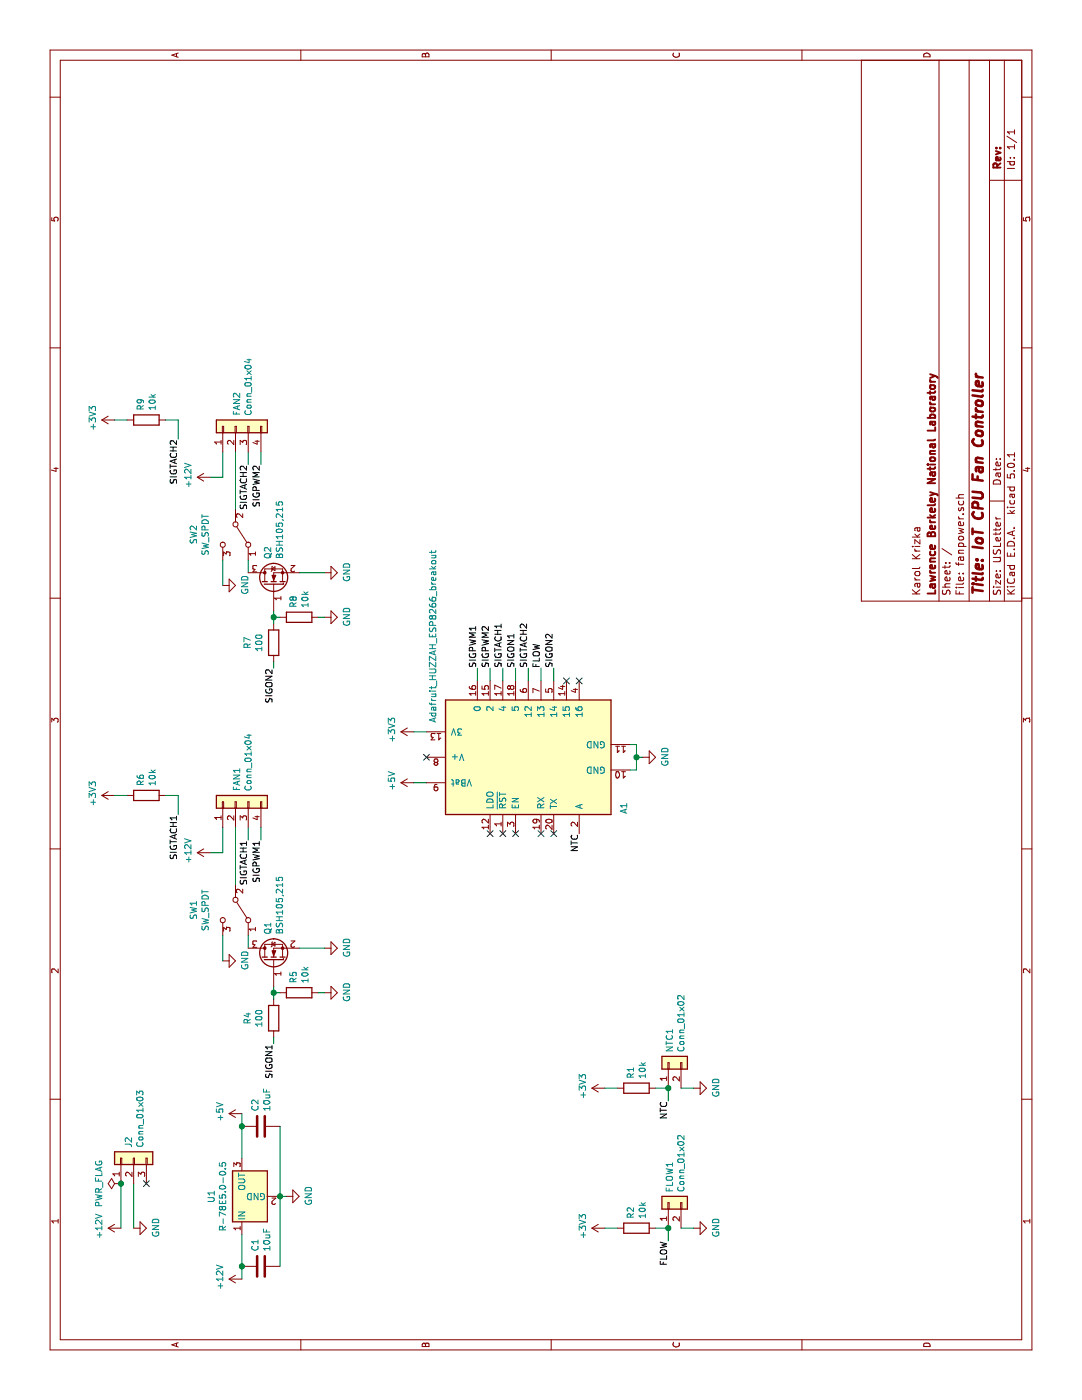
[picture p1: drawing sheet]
EESchema Schematic File Version 4
LIBS:fanpower-cache
EELAYER 26 0
EELAYER END
$Descr USLetter 11000 8500
encoding utf-8
Sheet 1 1
Title "IoT CPU Fan Controller"
Date ""
Rev ""
Comp "Lawrence Berkeley National Laboratory"
Comment1 "Karol Krizka"
Comment2 ""
Comment3 ""
Comment4 ""
$EndDescr
Wire Wire Line
	4500 1950 4400 1950
Wire Wire Line
	4300 1750 4300 1650
Wire Wire Line
	4300 1750 4500 1750
Text Label 4400 1950 2    50   ~ 0
SIGTACH1
$Comp
L power:GND #PWR014
U 1 1
P 3550 2550
F 0 "#PWR014" H 3550 2300 50  0001 C CNN
F 1 "GND" H 3555 2377 50  0000 C CNN
F 2 "" H 3550 2550 50  0001 C CNN
F 3 "" H 3550 2550 50  0001 C CNN
	1    3550 2550
	1    0    0    -1  
$EndComp
$Comp
L power:+12V #PWR015
U 1 1
P 4300 1650
F 0 "#PWR015" H 4300 1500 50  0001 C CNN
F 1 "+12V" H 4315 1823 50  0000 C CNN
F 2 "" H 4300 1650 50  0001 C CNN
F 3 "" H 4300 1650 50  0001 C CNN
	1    4300 1650
	1    0    0    -1  
$EndComp
$Comp
L MCU_Module:Adafruit_HUZZAH_ESP8266_breakout A1
U 1 1
P 5050 4150
F 0 "A1" H 4650 3400 50  0000 C CNN
F 1 "Adafruit_HUZZAH_ESP8266_breakout" H 6000 4900 50  0000 C CNN
F 2 "Module:Adafruit_HUZZAH_ESP8266_breakout" H 5250 4750 50  0001 C CNN
F 3 "https://www.adafruit.com/product/2471" H 5350 4850 50  0001 C CNN
	1    5050 4150
	1    0    0    -1  
$EndComp
NoConn ~ 4450 3850
NoConn ~ 4450 3950
NoConn ~ 4450 4050
NoConn ~ 4450 4250
NoConn ~ 4450 4350
Wire Wire Line
	4950 4950 4950 5000
Wire Wire Line
	4950 5000 5050 5000
Wire Wire Line
	5150 5000 5150 4950
Wire Wire Line
	5050 5000 5050 5050
Connection ~ 5050 5000
Wire Wire Line
	5050 5000 5150 5000
$Comp
L power:GND #PWR018
U 1 1
P 5050 5050
F 0 "#PWR018" H 5050 4800 50  0001 C CNN
F 1 "GND" H 5055 4877 50  0000 C CNN
F 2 "" H 5050 5050 50  0001 C CNN
F 3 "" H 5050 5050 50  0001 C CNN
	1    5050 5050
	1    0    0    -1  
$EndComp
$Comp
L power:+3V3 #PWR019
U 1 1
P 5250 3250
F 0 "#PWR019" H 5250 3100 50  0001 C CNN
F 1 "+3V3" H 5265 3423 50  0000 C CNN
F 2 "" H 5250 3250 50  0001 C CNN
F 3 "" H 5250 3250 50  0001 C CNN
	1    5250 3250
	1    0    0    -1  
$EndComp
Wire Wire Line
	5250 3350 5250 3250
NoConn ~ 5050 3350
$Comp
L power:+5V #PWR017
U 1 1
P 4850 3250
F 0 "#PWR017" H 4850 3100 50  0001 C CNN
F 1 "+5V" H 4865 3423 50  0000 C CNN
F 2 "" H 4850 3250 50  0001 C CNN
F 3 "" H 4850 3250 50  0001 C CNN
	1    4850 3250
	1    0    0    -1  
$EndComp
Wire Wire Line
	4850 3350 4850 3250
$Comp
L Device:R R6
U 1 1
P 4750 1150
F 0 "R6" H 4820 1196 50  0000 L CNN
F 1 "10k" H 4820 1105 50  0000 L CNN
F 2 "Resistor_SMD:R_0805_2012Metric" V 4680 1150 50  0001 C CNN
F 3 "~" H 4750 1150 50  0001 C CNN
	1    4750 1150
	1    0    0    -1  
$EndComp
$Comp
L power:+3V3 #PWR016
U 1 1
P 4750 900
F 0 "#PWR016" H 4750 750 50  0001 C CNN
F 1 "+3V3" H 4765 1073 50  0000 C CNN
F 2 "" H 4750 900 50  0001 C CNN
F 3 "" H 4750 900 50  0001 C CNN
	1    4750 900 
	1    0    0    -1  
$EndComp
Wire Wire Line
	4750 1300 4750 1400
Wire Wire Line
	4750 1400 4600 1400
Wire Wire Line
	4750 1000 4750 900 
Text Label 4600 1400 2    50   ~ 0
SIGTACH1
Wire Wire Line
	5650 3950 5750 3950
Wire Wire Line
	5650 4050 5750 4050
Wire Wire Line
	5650 4150 5750 4150
Wire Wire Line
	5650 4250 5750 4250
NoConn ~ 5650 4550
Text Label 5750 3950 0    50   ~ 0
SIGTACH1
Text Label 5750 4150 0    50   ~ 0
SIGTACH2
Text Label 5750 4050 0    50   ~ 0
SIGON1
Text Label 5750 4350 0    50   ~ 0
SIGON2
Wire Wire Line
	5650 3750 5750 3750
Wire Wire Line
	5750 3850 5650 3850
Wire Wire Line
	5650 4350 5750 4350
Text Label 5750 3750 0    50   ~ 0
SIGPWM1
Text Label 5750 3850 0    50   ~ 0
SIGPWM2
$Comp
L Connector_Generic:Conn_01x04 FAN1
U 1 1
P 4700 1850
F 0 "FAN1" H 4780 1842 50  0000 L CNN
F 1 "Conn_01x04" H 4780 1751 50  0000 L CNN
F 2 "Connector:FanPinHeader_1x04_P2.54mm_Vertical" H 4700 1850 50  0001 C CNN
F 3 "~" H 4700 1850 50  0001 C CNN
	1    4700 1850
	1    0    0    -1  
$EndComp
Wire Wire Line
	4500 2050 4400 2050
Text Label 4400 2050 2    50   ~ 0
SIGPWM1
$Comp
L Device:R R1
U 1 1
P 2450 5000
F 0 "R1" H 2520 5046 50  0000 L CNN
F 1 "10k" H 2520 4955 50  0000 L CNN
F 2 "Resistor_SMD:R_0805_2012Metric" V 2380 5000 50  0001 C CNN
F 3 "~" H 2450 5000 50  0001 C CNN
	1    2450 5000
	1    0    0    -1  
$EndComp
$Comp
L Connector_Generic:Conn_01x02 NTC1
U 1 1
P 2650 5250
F 0 "NTC1" H 2730 5242 50  0000 L CNN
F 1 "Conn_01x02" H 2730 5151 50  0000 L CNN
F 2 "Connector_PinHeader_2.54mm:PinHeader_1x02_P2.54mm_Vertical" H 2650 5250 50  0001 C CNN
F 3 "~" H 2650 5250 50  0001 C CNN
	1    2650 5250
	1    0    0    -1  
$EndComp
Wire Wire Line
	2450 5250 2450 5150
$Comp
L power:+3V3 #PWR08
U 1 1
P 2450 4750
F 0 "#PWR08" H 2450 4600 50  0001 C CNN
F 1 "+3V3" H 2465 4923 50  0000 C CNN
F 2 "" H 2450 4750 50  0001 C CNN
F 3 "" H 2450 4750 50  0001 C CNN
	1    2450 4750
	1    0    0    -1  
$EndComp
Wire Wire Line
	2450 4850 2450 4750
$Comp
L power:GND #PWR09
U 1 1
P 2450 5450
F 0 "#PWR09" H 2450 5200 50  0001 C CNN
F 1 "GND" H 2455 5277 50  0000 C CNN
F 2 "" H 2450 5450 50  0001 C CNN
F 3 "" H 2450 5450 50  0001 C CNN
	1    2450 5450
	1    0    0    -1  
$EndComp
Wire Wire Line
	2450 5450 2450 5350
Wire Wire Line
	2450 5250 2350 5250
Connection ~ 2450 5250
Text Label 2350 5250 2    50   ~ 0
NTC
Text Label 4450 4550 2    50   ~ 0
NTC
Wire Wire Line
	3550 2550 3550 2350
Wire Wire Line
	3250 2150 3200 2150
Text Label 2800 2150 2    50   ~ 0
SIGON1
$Comp
L Switch:SW_SPDT SW1
U 1 1
P 3850 1850
F 0 "SW1" H 3850 1525 50  0000 C CNN
F 1 "SW_SPDT" H 3850 1616 50  0000 C CNN
F 2 "Button_Switch_THT:SW_CuK_OS102011MA1QN1_SPDT_Angled" H 3850 1850 50  0001 C CNN
F 3 "" H 3850 1850 50  0001 C CNN
	1    3850 1850
	-1   0    0    1   
$EndComp
Wire Wire Line
	4050 1850 4500 1850
Wire Wire Line
	3650 1950 3550 1950
$Comp
L power:GND #PWR013
U 1 1
P 3450 1750
F 0 "#PWR013" H 3450 1500 50  0001 C CNN
F 1 "GND" H 3455 1577 50  0000 C CNN
F 2 "" H 3450 1750 50  0001 C CNN
F 3 "" H 3450 1750 50  0001 C CNN
	1    3450 1750
	1    0    0    -1  
$EndComp
Wire Wire Line
	3650 1750 3450 1750
$Comp
L power:+12V #PWR04
U 1 1
P 1350 950
F 0 "#PWR04" H 1350 800 50  0001 C CNN
F 1 "+12V" H 1365 1123 50  0000 C CNN
F 2 "" H 1350 950 50  0001 C CNN
F 3 "" H 1350 950 50  0001 C CNN
	1    1350 950 
	1    0    0    -1  
$EndComp
$Comp
L power:PWR_FLAG #FLG01
U 1 1
P 1700 950
F 0 "#FLG01" H 1700 1025 50  0001 C CNN
F 1 "PWR_FLAG" H 1700 1124 50  0000 C CNN
F 2 "" H 1700 950 50  0001 C CNN
F 3 "~" H 1700 950 50  0001 C CNN
	1    1700 950 
	1    0    0    -1  
$EndComp
Wire Wire Line
	1350 1050 1700 1050
$Comp
L power:GND #PWR05
U 1 1
P 1350 1050
F 0 "#PWR05" H 1350 800 50  0001 C CNN
F 1 "GND" H 1355 877 50  0000 C CNN
F 2 "" H 1350 1050 50  0001 C CNN
F 3 "" H 1350 1050 50  0001 C CNN
	1    1350 1050
	1    0    0    -1  
$EndComp
Wire Wire Line
	1350 950  1700 950 
$Comp
L Regulator_Switching:R-78E5.0-0.5 U1
U 1 1
P 1600 1900
F 0 "U1" H 1600 2142 50  0000 C CNN
F 1 "R-78E5.0-0.5" H 1600 2051 50  0000 C CNN
F 2 "Converter_DCDC:Converter_DCDC_RECOM_R-78E-0.5_THT" H 1650 1650 50  0001 L CIN
F 3 "https://www.recom-power.com/pdf/Innoline/R-78Exx-0.5.pdf" H 1600 1900 50  0001 C CNN
	1    1600 1900
	1    0    0    -1  
$EndComp
$Comp
L power:GND #PWR06
U 1 1
P 1600 2250
F 0 "#PWR06" H 1600 2000 50  0001 C CNN
F 1 "GND" H 1605 2077 50  0000 C CNN
F 2 "" H 1600 2250 50  0001 C CNN
F 3 "" H 1600 2250 50  0001 C CNN
	1    1600 2250
	1    0    0    -1  
$EndComp
Wire Wire Line
	1600 2250 1600 2200
$Comp
L Device:C C1
U 1 1
P 1050 2050
F 0 "C1" H 1165 2096 50  0000 L CNN
F 1 "10uF" H 1165 2005 50  0000 L CNN
F 2 "Capacitor_SMD:C_0805_2012Metric" H 1088 1900 50  0001 C CNN
F 3 "~" H 1050 2050 50  0001 C CNN
	1    1050 2050
	1    0    0    -1  
$EndComp
$Comp
L Device:C C2
U 1 1
P 2150 2050
F 0 "C2" H 2265 2096 50  0000 L CNN
F 1 "10uF" H 2265 2005 50  0000 L CNN
F 2 "Capacitor_SMD:C_0805_2012Metric" H 2188 1900 50  0001 C CNN
F 3 "~" H 2150 2050 50  0001 C CNN
	1    2150 2050
	1    0    0    -1  
$EndComp
Connection ~ 1050 1900
Wire Wire Line
	1050 1900 950  1900
$Comp
L power:+12V #PWR03
U 1 1
P 950 1900
F 0 "#PWR03" H 950 1750 50  0001 C CNN
F 1 "+12V" H 965 2073 50  0000 C CNN
F 2 "" H 950 1900 50  0001 C CNN
F 3 "" H 950 1900 50  0001 C CNN
	1    950  1900
	1    0    0    -1  
$EndComp
Connection ~ 1600 2200
$Comp
L power:+5V #PWR07
U 1 1
P 2250 1900
F 0 "#PWR07" H 2250 1750 50  0001 C CNN
F 1 "+5V" H 2265 2073 50  0000 C CNN
F 2 "" H 2250 1900 50  0001 C CNN
F 3 "" H 2250 1900 50  0001 C CNN
	1    2250 1900
	1    0    0    -1  
$EndComp
Wire Wire Line
	2250 1900 2150 1900
Connection ~ 2150 1900
Wire Wire Line
	1050 1900 1300 1900
Wire Wire Line
	1050 2200 1600 2200
Wire Wire Line
	1900 1900 2150 1900
Wire Wire Line
	1600 2200 2150 2200
$Comp
L Connector_Generic:Conn_01x03 J2
U 1 1
P 1900 1050
F 0 "J2" H 1980 1092 50  0000 L CNN
F 1 "Conn_01x03" H 1980 1001 50  0000 L CNN
F 2 "Connector_BarrelJack:BarrelJack_Horizontal" H 1900 1050 50  0001 C CNN
F 3 "~" H 1900 1050 50  0001 C CNN
	1    1900 1050
	1    0    0    -1  
$EndComp
Connection ~ 1700 950 
NoConn ~ 1700 1150
$Comp
L Device:R R5
U 1 1
P 3200 2350
F 0 "R5" H 3270 2396 50  0000 L CNN
F 1 "10k" H 3270 2305 50  0000 L CNN
F 2 "Resistor_SMD:R_0805_2012Metric" V 3130 2350 50  0001 C CNN
F 3 "~" H 3200 2350 50  0001 C CNN
	1    3200 2350
	1    0    0    -1  
$EndComp
$Comp
L Device:R R4
U 1 1
P 3000 2150
F 0 "R4" V 2793 2150 50  0000 C CNN
F 1 "100" V 2884 2150 50  0000 C CNN
F 2 "Resistor_SMD:R_0805_2012Metric" V 2930 2150 50  0001 C CNN
F 3 "~" H 3000 2150 50  0001 C CNN
	1    3000 2150
	0    1    1    0   
$EndComp
Wire Wire Line
	3200 2200 3200 2150
Wire Wire Line
	3150 2150 3200 2150
Connection ~ 3200 2150
Wire Wire Line
	2800 2150 2850 2150
$Comp
L power:GND #PWR012
U 1 1
P 3200 2550
F 0 "#PWR012" H 3200 2300 50  0001 C CNN
F 1 "GND" H 3205 2377 50  0000 C CNN
F 2 "" H 3200 2550 50  0001 C CNN
F 3 "" H 3200 2550 50  0001 C CNN
	1    3200 2550
	1    0    0    -1  
$EndComp
Wire Wire Line
	3200 2500 3200 2550
Wire Wire Line
	7450 1950 7350 1950
Wire Wire Line
	7250 1750 7250 1650
Wire Wire Line
	7250 1750 7450 1750
Text Label 7350 1950 2    50   ~ 0
SIGTACH2
$Comp
L power:GND #PWR022
U 1 1
P 6500 2550
F 0 "#PWR022" H 6500 2300 50  0001 C CNN
F 1 "GND" H 6505 2377 50  0000 C CNN
F 2 "" H 6500 2550 50  0001 C CNN
F 3 "" H 6500 2550 50  0001 C CNN
	1    6500 2550
	1    0    0    -1  
$EndComp
$Comp
L power:+12V #PWR023
U 1 1
P 7250 1650
F 0 "#PWR023" H 7250 1500 50  0001 C CNN
F 1 "+12V" H 7265 1823 50  0000 C CNN
F 2 "" H 7250 1650 50  0001 C CNN
F 3 "" H 7250 1650 50  0001 C CNN
	1    7250 1650
	1    0    0    -1  
$EndComp
$Comp
L Device:R R9
U 1 1
P 7700 1150
F 0 "R9" H 7770 1196 50  0000 L CNN
F 1 "10k" H 7770 1105 50  0000 L CNN
F 2 "Resistor_SMD:R_0805_2012Metric" V 7630 1150 50  0001 C CNN
F 3 "~" H 7700 1150 50  0001 C CNN
	1    7700 1150
	1    0    0    -1  
$EndComp
$Comp
L power:+3V3 #PWR024
U 1 1
P 7700 900
F 0 "#PWR024" H 7700 750 50  0001 C CNN
F 1 "+3V3" H 7715 1073 50  0000 C CNN
F 2 "" H 7700 900 50  0001 C CNN
F 3 "" H 7700 900 50  0001 C CNN
	1    7700 900 
	1    0    0    -1  
$EndComp
Wire Wire Line
	7700 1300 7700 1400
Wire Wire Line
	7700 1400 7550 1400
Wire Wire Line
	7700 1000 7700 900 
Text Label 7550 1400 2    50   ~ 0
SIGTACH2
$Comp
L Connector_Generic:Conn_01x04 FAN2
U 1 1
P 7650 1850
F 0 "FAN2" H 7730 1842 50  0000 L CNN
F 1 "Conn_01x04" H 7730 1751 50  0000 L CNN
F 2 "Connector:FanPinHeader_1x04_P2.54mm_Vertical" H 7650 1850 50  0001 C CNN
F 3 "~" H 7650 1850 50  0001 C CNN
	1    7650 1850
	1    0    0    -1  
$EndComp
Wire Wire Line
	7450 2050 7350 2050
Text Label 7350 2050 2    50   ~ 0
SIGPWM2
Wire Wire Line
	6500 2550 6500 2350
Wire Wire Line
	6200 2150 6150 2150
Text Label 5750 2150 2    50   ~ 0
SIGON2
$Comp
L Switch:SW_SPDT SW2
U 1 1
P 6800 1850
F 0 "SW2" H 6800 1525 50  0000 C CNN
F 1 "SW_SPDT" H 6800 1616 50  0000 C CNN
F 2 "Button_Switch_THT:SW_CuK_OS102011MA1QN1_SPDT_Angled" H 6800 1850 50  0001 C CNN
F 3 "" H 6800 1850 50  0001 C CNN
	1    6800 1850
	-1   0    0    1   
$EndComp
Wire Wire Line
	7000 1850 7450 1850
Wire Wire Line
	6600 1950 6500 1950
$Comp
L power:GND #PWR021
U 1 1
P 6400 1750
F 0 "#PWR021" H 6400 1500 50  0001 C CNN
F 1 "GND" H 6405 1577 50  0000 C CNN
F 2 "" H 6400 1750 50  0001 C CNN
F 3 "" H 6400 1750 50  0001 C CNN
	1    6400 1750
	1    0    0    -1  
$EndComp
Wire Wire Line
	6600 1750 6400 1750
$Comp
L Device:R R8
U 1 1
P 6150 2350
F 0 "R8" H 6220 2396 50  0000 L CNN
F 1 "10k" H 6220 2305 50  0000 L CNN
F 2 "Resistor_SMD:R_0805_2012Metric" V 6080 2350 50  0001 C CNN
F 3 "~" H 6150 2350 50  0001 C CNN
	1    6150 2350
	1    0    0    -1  
$EndComp
$Comp
L Device:R R7
U 1 1
P 5950 2150
F 0 "R7" V 5743 2150 50  0000 C CNN
F 1 "100" V 5834 2150 50  0000 C CNN
F 2 "Resistor_SMD:R_0805_2012Metric" V 5880 2150 50  0001 C CNN
F 3 "~" H 5950 2150 50  0001 C CNN
	1    5950 2150
	0    1    1    0   
$EndComp
Wire Wire Line
	6150 2200 6150 2150
Wire Wire Line
	6100 2150 6150 2150
Connection ~ 6150 2150
Wire Wire Line
	5750 2150 5800 2150
$Comp
L power:GND #PWR020
U 1 1
P 6150 2550
F 0 "#PWR020" H 6150 2300 50  0001 C CNN
F 1 "GND" H 6155 2377 50  0000 C CNN
F 2 "" H 6150 2550 50  0001 C CNN
F 3 "" H 6150 2550 50  0001 C CNN
	1    6150 2550
	1    0    0    -1  
$EndComp
Wire Wire Line
	6150 2500 6150 2550
$Comp
L Device:Q_NMOS_GSD Q1
U 1 1
P 3450 2150
F 0 "Q1" H 3655 2196 50  0000 L CNN
F 1 "BSH105,215" H 3655 2105 50  0000 L CNN
F 2 "Package_TO_SOT_SMD:SOT-23" H 3650 2250 50  0001 C CNN
F 3 "~" H 3450 2150 50  0001 C CNN
	1    3450 2150
	1    0    0    -1  
$EndComp
$Comp
L Device:Q_NMOS_GSD Q2
U 1 1
P 6400 2150
F 0 "Q2" H 6605 2196 50  0000 L CNN
F 1 "BSH105,215" H 6605 2105 50  0000 L CNN
F 2 "Package_TO_SOT_SMD:SOT-23" H 6600 2250 50  0001 C CNN
F 3 "~" H 6400 2150 50  0001 C CNN
	1    6400 2150
	1    0    0    -1  
$EndComp
$Comp
L Device:R R2
U 1 1
P 1350 5000
F 0 "R2" H 1420 5046 50  0000 L CNN
F 1 "10k" H 1420 4955 50  0000 L CNN
F 2 "Resistor_SMD:R_0805_2012Metric" V 1280 5000 50  0001 C CNN
F 3 "~" H 1350 5000 50  0001 C CNN
	1    1350 5000
	1    0    0    -1  
$EndComp
$Comp
L Connector_Generic:Conn_01x02 FLOW1
U 1 1
P 1550 5250
F 0 "FLOW1" H 1630 5242 50  0000 L CNN
F 1 "Conn_01x02" H 1630 5151 50  0000 L CNN
F 2 "Connector_JST:JST_XH_B02B-XH-A_1x02_P2.50mm_Vertical" H 1550 5250 50  0001 C CNN
F 3 "~" H 1550 5250 50  0001 C CNN
	1    1550 5250
	1    0    0    -1  
$EndComp
Wire Wire Line
	1350 5250 1350 5150
$Comp
L power:+3V3 #PWR0101
U 1 1
P 1350 4750
F 0 "#PWR0101" H 1350 4600 50  0001 C CNN
F 1 "+3V3" H 1365 4923 50  0000 C CNN
F 2 "" H 1350 4750 50  0001 C CNN
F 3 "" H 1350 4750 50  0001 C CNN
	1    1350 4750
	1    0    0    -1  
$EndComp
Wire Wire Line
	1350 4850 1350 4750
$Comp
L power:GND #PWR0102
U 1 1
P 1350 5450
F 0 "#PWR0102" H 1350 5200 50  0001 C CNN
F 1 "GND" H 1355 5277 50  0000 C CNN
F 2 "" H 1350 5450 50  0001 C CNN
F 3 "" H 1350 5450 50  0001 C CNN
	1    1350 5450
	1    0    0    -1  
$EndComp
Wire Wire Line
	1350 5450 1350 5350
Wire Wire Line
	1350 5250 1250 5250
Connection ~ 1350 5250
Text Label 1250 5250 2    50   ~ 0
FLOW
Text Label 5750 4250 0    50   ~ 0
FLOW
NoConn ~ 5650 4450
$EndSCHEMATC
